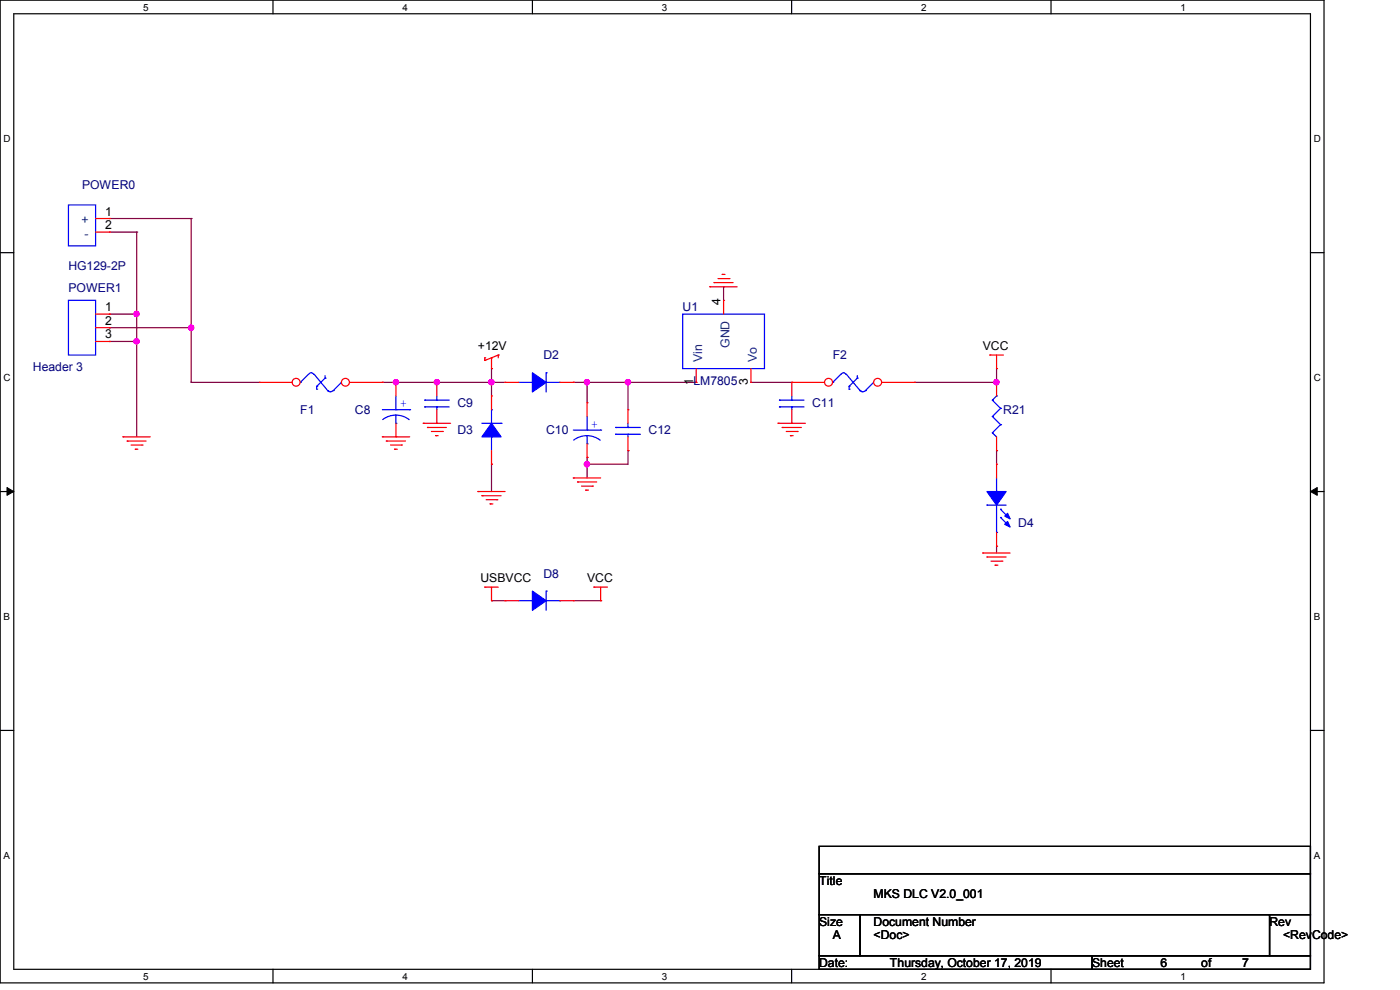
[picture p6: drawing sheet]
<svg xmlns="http://www.w3.org/2000/svg" width="297mm" height="210mm" viewBox="0 0 297 210" stroke-linecap="round" stroke-linejoin="round" font-family="sans-serif">
<path d="M0 0h280.9v208.5h-280.9zM2.9 2.9h275.1v202.7h-275.1z" fill="none" stroke="#000" stroke-width=".25"/>
<g fill="#fff">
<path d="M30.4 .3h1.1v2.4h-1.1z"/>
<path d="M30.4 205.9h1.1v2.3h-1.1z"/>
</g>
<path d="M57.9 0v2.9M57.9 205.6v2.9" fill="none" stroke="#000" stroke-width=".25"/>
<g fill="#fff">
<path d="M85.4 .3h1.1v2.4h-1.1z"/>
<path d="M85.4 205.9h1.1v2.3h-1.1z"/>
</g>
<path d="M112.9 0v2.9M112.9 205.6v2.9" fill="none" stroke="#000" stroke-width=".25"/>
<g fill="#fff">
<path d="M140.4 .3h1.2v2.4h-1.2z"/>
<path d="M140.4 205.9h1.2v2.3h-1.2z"/>
</g>
<path d="M167.9 0v2.9M167.9 205.6v2.9" fill="none" stroke="#000" stroke-width=".25"/>
<g fill="#fff">
<path d="M195.4 .3h1.2v2.4h-1.2z"/>
<path d="M195.4 205.9h1.2v2.3h-1.2z"/>
</g>
<path d="M223 0v2.9M223 205.6v2.9" fill="none" stroke="#000" stroke-width=".25"/>
<g fill="#fff">
<path d="M250.4 .3h1.2v2.4h-1.2z"/>
<path d="M250.4 205.9h1.2v2.3h-1.2z"/>
<path d="M.8 28.2h1.4v2.4h-1.4z"/>
<path d="M278.7 28.2h1.5v2.4h-1.5z"/>
<path d="M.8 78.9h1.4v2.3h-1.4z"/>
<path d="M278.7 78.9h1.5v2.3h-1.5z"/>
</g>
<path d="M0 53.6h2.9M278 53.6h2.9" fill="none" stroke="#000" stroke-width=".25"/>
<g fill="#fff">
<path d="M.8 129.6h1.3v2.3h-1.3z"/>
<path d="M278.7 129.6h1.4v2.3h-1.4z"/>
</g>
<path d="M0 104.3h2.9M278 104.3h2.9" fill="none" stroke="#000" stroke-width=".25"/>
<path d="M1.5 103.4l1.4 .9-1.4 .8zM278 104.3l1.4-.9v1.7z" fill="#000" stroke="#000" stroke-width=".21"/>
<g fill="#fff">
<path d="M.8 180.3h1.3v2.3h-1.3z"/>
<path d="M278.7 180.3h1.4v2.3h-1.4z"/>
</g>
<path d="M0 154.9h2.9M278 154.9h2.9M173.8 179.5h104.2v5.8h-104.2zM173.8 185.3h104.2v8.7h-104.2zM173.8 194h8.7v8.7h-8.7zM182.5 194h86.8v8.7h-86.8zM269.3 194h8.7v8.7h-8.7zM173.8 202.7h57.9v2.9h-57.9zM231.7 202.7h46.3v2.9h-46.3z" fill="none" stroke="#000" stroke-width=".25"/>
<g fill="none" stroke="#800040" stroke-width=".25">
<path d="M23.2 46.4h17.4M23.2 49.2h5.8M29 49.2h.1M29 49.2v43.5M40.6 46.4h.1M40.6 46.4v34.7M23.2 69.5h.1M23.2 66.6h.1M23.2 72.4h.1M23.2 69.5h17.4M23.2 66.6h5.8M23.2 72.4h5.8"/>
<path d="M29 66.6h.1M29 72.4h.1M40.6 69.5h.1M104.3 78.2h.1M104.3 78.2v5.8M153.5 60.8h.1M153.5 60.8v2.9M211.4 78.2v2.9M40.6 81.1h.1M40.6 81.1h14.4M81.1 81.1h.1M81.1 81.1h26"/>
<path d="M84 81.1h.1M92.7 81.1h.1M104.3 81.1h.1M104.3 98.5h.1M104.3 98.5v5.8M121.6 81.1h.1M121.6 81.1h26.1M124.5 81.1h.1M124.5 98.5h.1M124.5 97h.1M124.5 81.1v4.3M124.5 97v4.4"/>
<path d="M133.2 81.1h.1M133.2 95.6h.1M133.2 81.1v5.8M133.2 95.6v2.9h-8.7M159.3 81.1h.1M159.3 81.1h8.7M194 81.1h.1M194 81.1h17.4M211.4 95.6h.1M211.4 81.1h.1M211.4 95.6v2.9M211.4 115.9h.1"/>
<path d="M211.4 115.9v1.4M104.3 127.4h.1M104.3 127.4h2.8M121.6 127.4h5.8M127.4 127.4h.1"/>
</g>
<g fill="#f0f" stroke="#f0f" stroke-width=".25">
<circle cx="124.5" cy="81.1" r=".55"/>
<circle cx="124.5" cy="98.5" r=".55"/>
<circle cx="133.2" cy="81.1" r=".56"/>
<circle cx="211.4" cy="81.1" r=".55"/>
<circle cx="29" cy="72.4" r=".55"/>
<circle cx="104.3" cy="81.1" r=".56"/>
<circle cx="92.7" cy="81.1" r=".55"/>
<circle cx="84" cy="81.1" r=".55"/>
<circle cx="40.6" cy="69.5" r=".55"/>
<circle cx="29" cy="66.6" r=".55"/>
</g>
<g fill="none" stroke="#f00" stroke-width=".25">
<path d="M151.5 59.9h.1M151.5 59.9h4M152.3 59.1h2.3M153.2 58.2h.1M153.2 58.2h.6M154.6 59.1h.1M102.8 76.5h.1M102.8 75.9h.1M102.8 75.9v.6M104.3 75.9h.1M104.3 78.2h.1M104.3 75.9l-1.5 .6"/>
<path d="M104.3 75.9v2.3M105.7 75.3h.1M105.7 75.3v.6M105.7 75.3l-1.4 .6M150.6 60.8h.1M150.6 60.8h5.8M210 75.3h.1M210 75.3h2.9M211.4 78.2h.1M211.4 75.3v2.9M26.1 92.7h.1M26.1 92.7h5.8"/>
<path d="M27 93.6h.1M27 93.6h4M27.8 94.4h2.3M28.7 95.3h.1M28.7 95.3h.6M30.1 94.4h.1M81.1 92.7h.1M81.1 92.7h5.8M82 93.6h.1M82 93.6h4M82.8 94.4h2.4M83.7 95.3h.1"/>
<path d="M83.7 95.3h.6M84 81.1h.1M84 92.7h.1M84 81.1v2.9M84 89.8v2.9M85.2 94.4h.1M89.8 89.8h.1M89.8 89.8h5.8M90.7 90.7h.1M90.7 90.7h4M91.5 91.5h2.4M92.4 92.4h.1"/>
<path d="M92.4 92.4h.6M92.7 89.8h.1M92.7 81.1h.1M92.7 81.1v2.9M92.7 86.9v2.9M93.9 91.5h.1M165.1 89.8h.1M165.1 89.8h5.8M165.9 90.7h.1M165.9 90.7h4.1M166.8 91.5h2.3M167.7 92.4h.1"/>
<path d="M167.7 92.4h.6M169.1 91.5h.1M101.4 104.3h.1M101.4 104.3h5.7M102.2 105.2h.1M102.2 105.2h4.1M103.1 106h2.3M104 106.9h.1M104 106.9h.6M105.4 106h.1M121.6 101.4h.1M121.6 101.4h5.8"/>
<path d="M122.5 102.2h.1M122.5 102.2h4.1M123.4 103.1h2.3M124.2 104h.1M124.2 104h.6M125.7 103.1h.1M208.5 117.3h.1M208.5 117.3h5.8M209.4 118.2h.1M209.4 118.2h4M210.2 119h2.4M211.1 119.9h.1"/>
<path d="M211.1 119.9h.6M212.6 119h.1M102.8 124.5h.1M102.8 124.5h2.9M104.3 127.4h.1M104.3 124.5v2.9M126 124.5h.1M126 124.5h2.9M127.4 127.4h.1M127.4 124.5v2.9"/>
</g>
<g fill="none" stroke="#00f" stroke-width=".25">
<path d="M178.4 79.4l-1.7 1.7M178.4 79.4a.55 .55 0 0 1 .5-.3 .55 .55 0 0 1 .5 .3M179.5 79.4l3 3.4M181.9 79.7v.5M81.1 86.9h5.8M84 89.8h.1M84 86.9h.1M84 88.1l1.5 .2 1.3 .7M84 88.1l-1.5 .2-1.3 .7M84 84v2.9M84 88.1v1.7M86.9 86.9h.1"/>
<path d="M90.1 84.9h.1M90.1 86.3h.1M90.1 84.9h5.2M90.1 86.3h5.2M92.7 86.3h.1M92.7 84.9h.1M92.7 84v.9M92.7 86.3v.6M176.7 81.1h.1M180.1 82h.1M180.1 82.5h.1M180.1 82v.5"/>
<path d="M181.9 80.2h.1M181.9 80.2l-1.8 1.8M182.5 82.8h.1M183.6 82.8h.1M183.6 82.9l-.6 .2-.6-.2M185.3 81.1l-1.7 1.7"/>
</g>
<circle cx="186.2" cy="81.1" r=".84" fill="#fff" stroke="#f00" stroke-width=".25"/>
<path d="M187.1 81.1h6.9M194 81.1h.1" fill="none" stroke="#f00" stroke-width=".25"/>
<circle cx="175.8" cy="81.1" r=".84" fill="#fff" stroke="#f00" stroke-width=".25"/>
<g fill="none" stroke="#f00" stroke-width=".25">
<path d="M20.3 46.4h2.9M20.3 49.2h2.9M23.2 46.4h.1M23.2 49.2h.1M20.3 66.6h2.9M20.3 69.5h2.9M20.3 72.4h2.9M23.2 66.6h.1M23.2 69.5h.1M23.2 72.4h.1M147.7 78.2v2.9M153.5 63.7h.1"/>
<path d="M153.5 63.7v2.9M159.3 78.2v2.9M107.1 81.1h.1M107.1 81.1h3M118.7 81.1h2.9M121.6 81.1h.1M124.5 85.4h.1M124.5 97h.1M124.5 85.4v2.9M124.5 94.1v2.9M133.2 95.6h.1M133.2 86.9h.1"/>
<path d="M133.2 86.9v2.9M133.2 92.7v2.9M147.7 81.1h.1M159.3 81.1h.1M168 81.1h.1M168 89.8h.1M168 81.1h6.9M168 81.1v2.9M168 86.9v2.9M107.1 127.4h.1M107.1 127.4h3M118.7 127.4h2.9"/>
<path d="M121.6 127.4h.1"/>
</g>
<g fill="none" stroke="#00f" stroke-width=".25">
<path d="M14.5 43.5h5.8v8.7h-5.8zM14.5 63.7h5.8v11.6h-5.8zM65.4 79.4l-1.7 1.7M65.5 79.4a.58 .58 0 0 1 .5-.3 .58 .58 0 0 1 .5 .3M66.6 79.4l2.9 3.4M69 79.7v.5M115.9 79.1h.1M115.9 79.1v4M144.8 66.6h17.4v11.6h-17.4zM63.7 81.1h.1M67.2 82h.1M67.2 82.5h.1"/>
<path d="M67.2 82v.5M69 80.2h.1M69 80.2l-1.8 1.8M69.5 82.8h.1M70.7 82.8a.84 .84 0 0 1-1.2 .1M70.7 82.8h.1M72.4 81.1l-1.7 1.7M110.1 81.1h2.8M112.9 81.1h.1M115.9 81.1h2.8M118.7 81.1h.1M121.6 91.2h5.8"/>
<path d="M124.5 94.1h.1M124.5 91.2h.1M124.5 92.4l1.5 .3 1.3 .7M124.5 92.4l-1.5 .3-1.3 .7M124.5 88.3v2.9M124.5 92.4v1.7M127.4 91.2h.1M130.6 90.7h.1M130.6 92.1h.1M130.6 90.7h5.2M130.6 92.1h5.2M133.2 92.1h.1"/>
<path d="M133.2 90.7h.1M133.2 89.8v.9M133.2 92.1v.6M165.4 84.9h.1M165.4 86.3h.1M165.4 84.9h5.2M165.4 86.3h5.2M168 86.3h.1M168 84.9h.1M168 84v.9M168 86.3v.6M110.1 127.4h2.8"/>
<path d="M112.9 127.4h.1M115.9 125.4h.1M115.9 125.4v4.1M115.9 127.4h2.8M118.7 127.4h.1"/>
</g>
<g fill="#00f" stroke="#00f" stroke-width=".25">
<path d="M112.9 125.4l3 2-3 2.1z" fill-rule="evenodd"/>
<path d="M112.9 79.1l3 2-3 2z" fill-rule="evenodd"/>
</g>
<circle cx="73.3" cy="81.1" r=".84" fill="#fff" stroke="#f00" stroke-width=".25"/>
<path d="M74.2 81.1h6.9M81.1 81.1h.1" fill="none" stroke="#f00" stroke-width=".25"/>
<circle cx="62.8" cy="81.1" r=".84" fill="#fff" stroke="#f00" stroke-width=".25"/>
<g fill="none" stroke="#f00" stroke-width=".25">
<path d="M55 81.1h.1M55 81.1h7M104.3 98.5h.1M104.3 84h.1M104.3 84v2.9M104.3 95.6v2.9M211.4 95.6h.1M211.4 81.1h.1M211.4 98.5h.1M211.4 81.1v2.9M211.4 92.7v2.9M211.4 98.5v2.9"/>
<path d="M211.4 115.9h.1M211.4 112.9v3"/>
</g>
<g fill="none" stroke="#00f" stroke-width=".25">
<path d="M102.2 89.8h4.1M104.3 92.7h.1M104.3 86.9h.1M104.3 86.9v2.9M104.3 92.7v2.9M106.3 89.8h.1M210.5 91.8h.1M210.5 88.3h.1M210.5 84.9h.1M210.5 91.8l.9 .9M210.5 88.3l1.8 1.8M210.5 84.9l1.8 1.7"/>
<path d="M211.4 84h.1M211.4 84l-.9 .9M212.3 90.1h.1M212.3 86.6h.1M212.3 90.1l-1.8 1.7M212.3 86.6l-1.8 1.7M209.4 107.1h.1M209.4 107.1h4M211.4 104.3h.1M211.4 112.9h.1M211.4 101.4v2.9M211.4 107.1v5.8"/>
<path d="M212.3 108h.1M212.3 109.8h.1M212.3 108l1.7 1.8M212.3 109.8l1.7 1.7"/>
</g>
<g fill="#00f" stroke="#00f" stroke-width=".25">
<path d="M104.3 89.8l2 2.9h-4.1z" fill-rule="evenodd"/>
<path d="M209.4 104.3h4l-2 2.8z" fill-rule="evenodd"/>
<path d="M213.7 110.6l.6 1.2-1.2-.6z" fill-rule="evenodd"/>
<path d="M213.7 108.9l.6 1.2-1.2-.6z" fill-rule="evenodd"/>
</g>
<g fill="#f0f" stroke="#f0f" stroke-width=".25">
<circle cx="124.5" cy="81.1" r=".55"/>
<circle cx="124.5" cy="98.5" r=".55"/>
<circle cx="133.2" cy="81.1" r=".56"/>
<circle cx="211.4" cy="81.1" r=".55"/>
<circle cx="29" cy="72.4" r=".55"/>
<circle cx="104.3" cy="81.1" r=".56"/>
<circle cx="92.7" cy="81.1" r=".55"/>
<circle cx="84" cy="81.1" r=".55"/>
<circle cx="40.6" cy="69.5" r=".55"/>
<circle cx="29" cy="66.6" r=".55"/>
</g>
<g font-size="2.6" fill="#000080">
<text x="17.4" y="40">POWER0</text>
<text x="14.5" y="57.4">HG129-2P</text>
<text x="14.5" y="62">POWER1</text>
<text x="144.8" y="66">U1</text>
<text x="115.3" y="76.2">D2</text>
<text x="176.7" y="76.2">F2</text>
<text x="7" y="78.8">Header 3</text>
<text x="147.1" y="81.7">LM7805</text>
<text x="63.7" y="87.8">F1</text>
<text x="75.3" y="87.8">C8</text>
<text x="97" y="86.3">C9</text>
<text x="172.3" y="86.3">C11</text>
<text x="212.8" y="87.8">R21</text>
<text x="97" y="92.1">D3</text>
<text x="115.9" y="92.1">C10</text>
<text x="137.6" y="92.1">C12</text>
<text x="216" y="111.8">D4</text>
<text x="115.3" y="122.5">D8</text>
</g>
<g font-size="2.6" fill="#004080">
<text x="17.3" y="47.5">+</text>
<text x="17.9" y="50.4">-</text>
<text x="148.9" y="76.8" transform="rotate(-90 148.9 76.8)">Vin</text>
<text x="154.7" y="73.8" transform="rotate(-90 154.7 73.8)">GND</text>
<text x="160.5" y="76.8" transform="rotate(-90 160.5 76.8)">Vo</text>
</g>
<g font-size="2.6">
<text x="22.3" y="45.7">1</text>
<text x="22.3" y="48.6">2</text>
<text x="22.3" y="66">1</text>
<text x="152.9" y="64.6" transform="rotate(-90 152.9 64.6)">4</text>
<text x="22.3" y="68.9">2</text>
<text x="22.3" y="71.8">3</text>
<text x="101.4" y="74.2">+12V</text>
<text x="208.5" y="74.2">VCC</text>
<text x="147.1" y="81.7" transform="rotate(-90 147.1 81.7)">1</text>
<text x="158.7" y="81.7" transform="rotate(-90 158.7 81.7)">3</text>
<text x="101.9" y="123.4">USBVCC</text>
<text x="124.5" y="123.4">VCC</text>
<text x="173.8" y="187.7">Title</text>
<text x="185.3" y="190.6">MKS DLC V2.0_001</text>
<text x="173.8" y="196.3">Size</text>
<text x="185.3" y="196.3">Document Number</text>
<text x="269.3" y="196.3">Rev</text>
<text x="176.7" y="199.3">A</text>
<text x="185.3" y="199.3">&lt;Doc&gt;</text>
<text x="272.2" y="199.3">&lt;RevCode&gt;</text>
<text x="173.8" y="205.1">Date:</text>
<text x="188.8" y="205.1">Thursday, October 17, 2019</text>
<text x="231.7" y="205.1">Sheet</text>
<text x="246.2" y="205.1">6</text>
<text x="254.8" y="205.1">of</text>
<text x="263.5" y="205.1">7</text>
</g>
<g font-size="2.6" fill="#00f">
<text x="84.9" y="86.4">+</text>
<text x="125.4" y="90.7">+</text>
</g>
<g font-size="2.1">
<text x="30.4" y="2.2">5</text>
<text x="85.4" y="2.2">4</text>
<text x="140.4" y="2.2">3</text>
<text x="195.4" y="2.2">2</text>
<text x="250.5" y="2.2">1</text>
<text x=".8" y="30.1">D</text>
<text x="278.7" y="30.1">D</text>
<text x=".8" y="80.8">C</text>
<text x="278.7" y="80.8">C</text>
<text x=".8" y="131.5">B</text>
<text x="278.7" y="131.5">B</text>
<text x=".8" y="182.2">A</text>
<text x="278.7" y="182.2">A</text>
<text x="30.4" y="207.8">5</text>
<text x="85.4" y="207.8">4</text>
<text x="140.4" y="207.8">3</text>
<text x="195.4" y="207.8">2</text>
<text x="250.5" y="207.8">1</text>
</g>
</svg>
